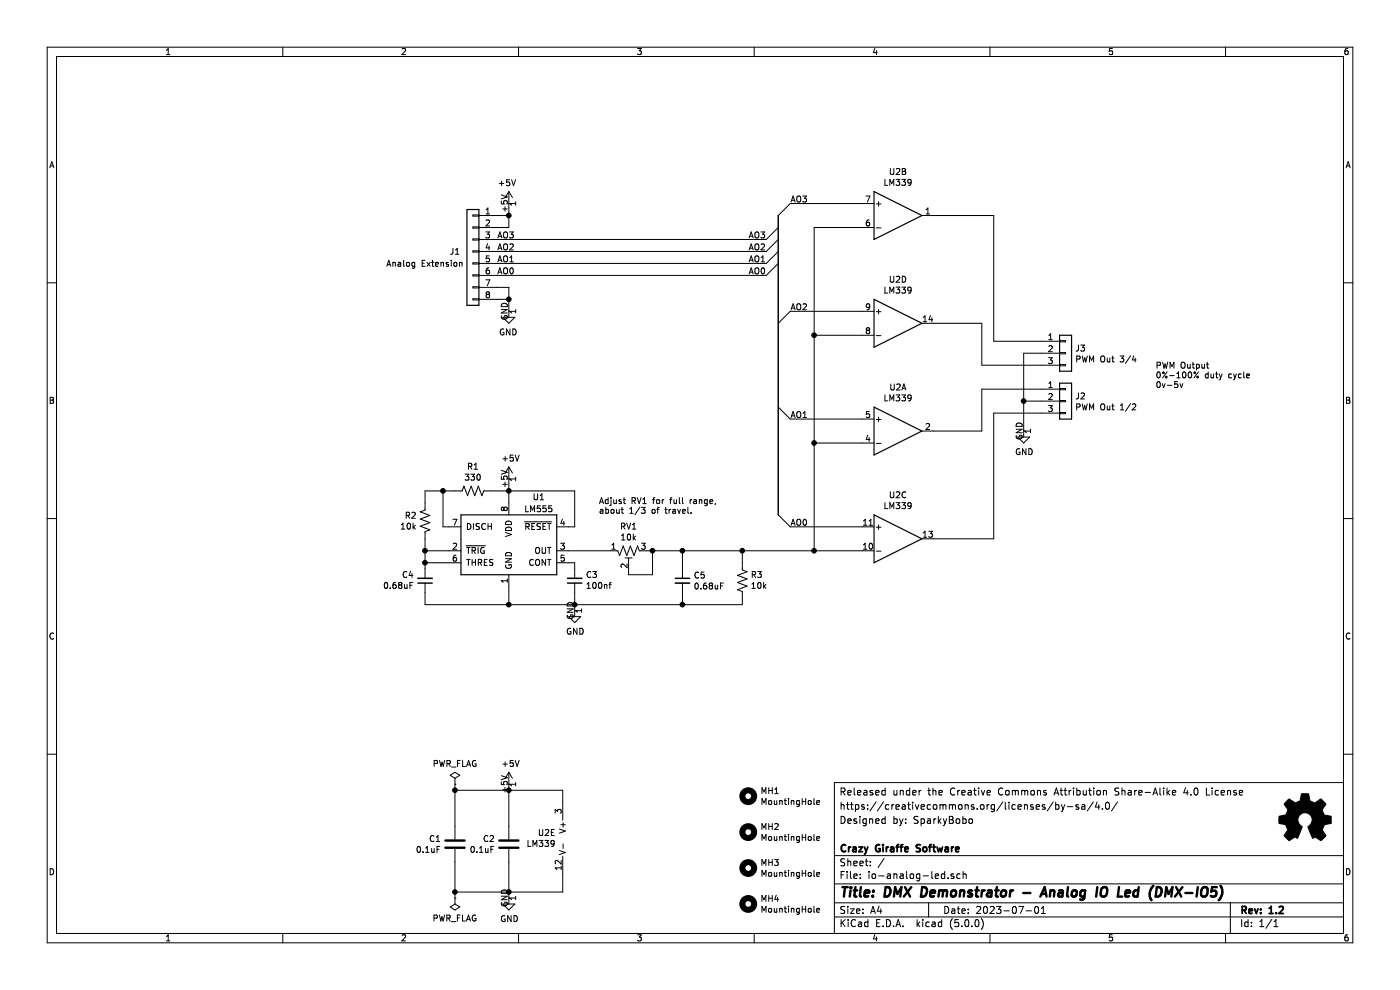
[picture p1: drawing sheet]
EESchema Schematic File Version 4
LIBS:io-analog-led-cache
EELAYER 26 0
EELAYER END
$Descr A4 11693 8268
encoding utf-8
Sheet 1 1
Title "DMX Demonstrator - Analog IO Led (DMX-IO5)"
Date "2023-07-01"
Rev "1.2"
Comp "Crazy Giraffe Software"
Comment1 ""
Comment2 "Designed by: SparkyBobo"
Comment3 "https://creativecommons.org/licenses/by-sa/4.0/"
Comment4 "Released under the Creative Commons Attribution Share-Alike 4.0 License"
$EndDescr
$Comp
L power:GND #PWR0111
U 1 1
P 8550 3600
F 0 "#PWR0111" H 8550 3350 50  0001 C CNN
F 1 "GND" H 8555 3427 50  0000 C CNN
F 2 "" H 8550 3600 50  0001 C CNN
F 3 "" H 8550 3600 50  0001 C CNN
	1    8550 3600
	1    0    0    -1  
$EndComp
Wire Wire Line
	8550 3600 8550 3350
$Comp
L Device:C C2
U 1 1
P 4250 7050
F 0 "C2" H 4365 7096 50  0000 L CNN
F 1 "0.1uF" H 4365 7005 50  0000 L CNN
F 2 "Capacitor_THT:C_Rect_L4.6mm_W2.0mm_P2.50mm_MKS02_FKP02" H 4288 6900 50  0001 C CNN
F 3 "~" H 4250 7050 50  0001 C CNN
	1    4250 7050
	-1   0    0    -1  
$EndComp
$Comp
L power:GND #PWR0120
U 1 1
P 4250 7500
F 0 "#PWR0120" H 4250 7250 50  0001 C CNN
F 1 "GND" H 4255 7327 50  0000 C CNN
F 2 "" H 4250 7500 50  0001 C CNN
F 3 "" H 4250 7500 50  0001 C CNN
	1    4250 7500
	1    0    0    -1  
$EndComp
$Comp
L power:+5V #PWR0123
U 1 1
P 4250 6550
F 0 "#PWR0123" H 4250 6400 50  0001 C CNN
F 1 "+5V" H 4265 6723 50  0000 C CNN
F 2 "" H 4250 6550 50  0001 C CNN
F 3 "" H 4250 6550 50  0001 C CNN
	1    4250 6550
	1    0    0    -1  
$EndComp
Wire Wire Line
	3800 6900 3800 6600
$Comp
L Graphic:Logo_Open_Hardware_Small #LOGO1
U 1 1
P 10900 6850
F 0 "#LOGO1" H 10900 7125 50  0001 C CNN
F 1 "Logo_Open_Hardware_Small" H 10900 6625 50  0001 C CNN
F 2 "" H 10900 6850 50  0001 C CNN
F 3 "~" H 10900 6850 50  0001 C CNN
	1    10900 6850
	1    0    0    -1  
$EndComp
Wire Wire Line
	8550 3350 8700 3350
Text Label 6250 2300 0    50   ~ 0
AO0
Text Label 6250 2200 0    50   ~ 0
AO1
Text Label 6250 2100 0    50   ~ 0
AO2
Text Label 6250 2000 0    50   ~ 0
AO3
$Comp
L Device:C C1
U 1 1
P 3800 7050
F 0 "C1" H 3915 7096 50  0000 L CNN
F 1 "0.1uF" H 3915 7005 50  0000 L CNN
F 2 "Capacitor_THT:C_Rect_L4.6mm_W2.0mm_P2.50mm_MKS02_FKP02" H 3838 6900 50  0001 C CNN
F 3 "~" H 3800 7050 50  0001 C CNN
	1    3800 7050
	-1   0    0    -1  
$EndComp
$Comp
L Mechanical:MountingHole MH2
U 1 1
P 6250 6950
F 0 "MH2" H 6350 6996 50  0000 L CNN
F 1 "MountingHole" H 6350 6905 50  0000 L CNN
F 2 "MountingHole:MountingHole_3.2mm_M3" H 6250 6950 50  0001 C CNN
F 3 "~" H 6250 6950 50  0001 C CNN
	1    6250 6950
	1    0    0    -1  
$EndComp
$Comp
L Mechanical:MountingHole MH3
U 1 1
P 6250 7250
F 0 "MH3" H 6350 7296 50  0000 L CNN
F 1 "MountingHole" H 6350 7205 50  0000 L CNN
F 2 "MountingHole:MountingHole_3.2mm_M3" H 6250 7250 50  0001 C CNN
F 3 "~" H 6250 7250 50  0001 C CNN
	1    6250 7250
	1    0    0    -1  
$EndComp
$Comp
L Mechanical:MountingHole MH4
U 1 1
P 6250 7550
F 0 "MH4" H 6350 7596 50  0000 L CNN
F 1 "MountingHole" H 6350 7505 50  0000 L CNN
F 2 "MountingHole:MountingHole_3.2mm_M3" H 6250 7550 50  0001 C CNN
F 3 "~" H 6250 7550 50  0001 C CNN
	1    6250 7550
	1    0    0    -1  
$EndComp
$Comp
L Mechanical:MountingHole MH1
U 1 1
P 6250 6650
F 0 "MH1" H 6350 6696 50  0000 L CNN
F 1 "MountingHole" H 6350 6605 50  0000 L CNN
F 2 "MountingHole:MountingHole_3.2mm_M3" H 6250 6650 50  0001 C CNN
F 3 "~" H 6250 6650 50  0001 C CNN
	1    6250 6650
	1    0    0    -1  
$EndComp
$Comp
L Comparator:LM339 U2
U 2 1
P 7500 1800
F 0 "U2" H 7500 2167 50  0000 C CNN
F 1 "LM339" H 7500 2076 50  0000 C CNN
F 2 "Package_DIP:DIP-14_W7.62mm" H 7450 1900 50  0001 C CNN
F 3 "http://www.ti.com/lit/ds/symlink/lm339.pdf" H 7550 2000 50  0001 C CNN
	2    7500 1800
	1    0    0    -1  
$EndComp
$Comp
L Comparator:LM339 U2
U 3 1
P 7500 4500
F 0 "U2" H 7500 4867 50  0000 C CNN
F 1 "LM339" H 7500 4776 50  0000 C CNN
F 2 "Package_DIP:DIP-14_W7.62mm" H 7450 4600 50  0001 C CNN
F 3 "http://www.ti.com/lit/ds/symlink/lm339.pdf" H 7550 4700 50  0001 C CNN
	3    7500 4500
	1    0    0    -1  
$EndComp
$Comp
L Comparator:LM339 U2
U 4 1
P 7500 2700
F 0 "U2" H 7500 3067 50  0000 C CNN
F 1 "LM339" H 7500 2976 50  0000 C CNN
F 2 "Package_DIP:DIP-14_W7.62mm" H 7450 2800 50  0001 C CNN
F 3 "http://www.ti.com/lit/ds/symlink/lm339.pdf" H 7550 2900 50  0001 C CNN
	4    7500 2700
	1    0    0    -1  
$EndComp
$Comp
L Device:C_Small C5
U 1 1
P 5700 4850
F 0 "C5" H 5792 4896 50  0000 L CNN
F 1 "0.68uF" H 5792 4805 50  0000 L CNN
F 2 "Capacitor_THT:C_Rect_L4.6mm_W2.0mm_P2.50mm_MKS02_FKP02" H 5700 4850 50  0001 C CNN
F 3 "~" H 5700 4850 50  0001 C CNN
	1    5700 4850
	1    0    0    -1  
$EndComp
$Comp
L Device:R_US R3
U 1 1
P 6200 4850
F 0 "R3" H 6132 4804 50  0000 R CNN
F 1 "10k" H 6132 4895 50  0000 R CNN
F 2 "Resistor_THT:R_Axial_DIN0207_L6.3mm_D2.5mm_P10.16mm_Horizontal" V 6240 4840 50  0001 C CNN
F 3 "~" H 6200 4850 50  0001 C CNN
	1    6200 4850
	-1   0    0    1   
$EndComp
Wire Wire Line
	5700 4750 5700 4600
Connection ~ 5700 4600
$Comp
L power:GND #PWR0127
U 1 1
P 4800 5100
F 0 "#PWR0127" H 4800 4850 50  0001 C CNN
F 1 "GND" H 4805 4927 50  0000 C CNN
F 2 "" H 4800 5100 50  0001 C CNN
F 3 "" H 4800 5100 50  0001 C CNN
	1    4800 5100
	1    0    0    -1  
$EndComp
Wire Wire Line
	6800 3700 7200 3700
Connection ~ 6800 2800
Wire Wire Line
	6800 2800 6800 3700
Wire Wire Line
	6800 1900 7200 1900
Wire Wire Line
	6800 1900 6800 2800
$Comp
L power:PWR_FLAG #FLG0102
U 1 1
P 3800 6550
F 0 "#FLG0102" H 3800 6625 50  0001 C CNN
F 1 "PWR_FLAG" H 3800 6723 50  0000 C CNN
F 2 "" H 3800 6550 50  0001 C CNN
F 3 "~" H 3800 6550 50  0001 C CNN
	1    3800 6550
	1    0    0    -1  
$EndComp
Wire Wire Line
	3800 6600 3800 6550
Entry Wire Line
	6400 2000 6500 1900
Entry Wire Line
	6400 2100 6500 2000
Entry Wire Line
	6400 2200 6500 2100
Entry Wire Line
	6400 2300 6500 2200
Entry Wire Line
	6500 1800 6600 1700
Entry Wire Line
	6500 2700 6600 2600
Entry Wire Line
	6500 3400 6600 3500
Entry Wire Line
	6500 4300 6600 4400
Text Label 6600 4400 0    50   ~ 0
AO0
Text Label 6600 3500 0    50   ~ 0
AO1
Text Label 6600 2600 0    50   ~ 0
AO2
Text Label 6600 1700 0    50   ~ 0
AO3
Connection ~ 6800 3700
Wire Wire Line
	6800 2800 7200 2800
Wire Wire Line
	6600 1700 7200 1700
Wire Wire Line
	6600 2600 7200 2600
Wire Wire Line
	6600 4400 7200 4400
Wire Wire Line
	4800 5050 4800 5100
Wire Wire Line
	5700 4950 5700 5050
Wire Wire Line
	4250 6550 4250 6600
Wire Wire Line
	3800 7450 3800 7200
Wire Wire Line
	4250 7450 4250 7500
Connection ~ 4800 5050
Text Notes 9650 3250 0    50   ~ 0
PWM Output\n0%-100% duty cycle\n0v-5v
Wire Wire Line
	7800 3600 8200 3600
Wire Wire Line
	7800 4500 8300 4500
Connection ~ 3800 6600
Wire Wire Line
	6600 3500 7200 3500
$Comp
L Comparator:LM339 U2
U 1 1
P 7500 3600
F 0 "U2" H 7500 3967 50  0000 C CNN
F 1 "LM339" H 7500 3876 50  0000 C CNN
F 2 "Package_DIP:DIP-14_W7.62mm" H 7450 3700 50  0001 C CNN
F 3 "http://www.ti.com/lit/ds/symlink/lm339.pdf" H 7550 3800 50  0001 C CNN
	1    7500 3600
	1    0    0    -1  
$EndComp
$Comp
L Timer:TLC555 U1
U 1 1
P 4250 4600
F 0 "U1" H 4500 5050 50  0000 C CNN
F 1 "LM555" H 4500 4950 50  0000 C CNN
F 2 "Package_DIP:DIP-8_W7.62mm" H 4300 4350 50  0001 L CNN
F 3 "http://www.ti.com/lit/ds/symlink/tlc555.pdf" H 4900 4050 50  0001 C CNN
	1    4250 4600
	1    0    0    -1  
$EndComp
$Comp
L power:+5V #PWR0107
U 1 1
P 4250 4000
F 0 "#PWR0107" H 4250 3850 50  0001 C CNN
F 1 "+5V" H 4265 4173 50  0000 C CNN
F 2 "" H 4250 4000 50  0001 C CNN
F 3 "" H 4250 4000 50  0001 C CNN
	1    4250 4000
	1    0    0    -1  
$EndComp
$Comp
L Device:R_US R1
U 1 1
P 3950 4100
F 0 "R1" V 3745 4100 50  0000 C CNN
F 1 "330" V 3836 4100 50  0000 C CNN
F 2 "Resistor_THT:R_Axial_DIN0207_L6.3mm_D2.5mm_P10.16mm_Horizontal" V 3990 4090 50  0001 C CNN
F 3 "~" H 3950 4100 50  0001 C CNN
	1    3950 4100
	0    1    1    0   
$EndComp
Wire Wire Line
	4750 4400 4800 4400
Wire Wire Line
	4800 4400 4800 4100
Wire Wire Line
	4800 4100 4250 4100
Wire Wire Line
	4250 4100 4250 4000
Wire Wire Line
	4250 4200 4250 4100
Connection ~ 4250 4100
Wire Wire Line
	4250 4100 4100 4100
Wire Wire Line
	3800 4100 3700 4100
Wire Wire Line
	3700 4100 3700 4400
Wire Wire Line
	3700 4400 3750 4400
Wire Wire Line
	3750 4600 3550 4600
Wire Wire Line
	3550 4600 3550 4700
Wire Wire Line
	3550 4700 3750 4700
$Comp
L Device:C_Small C3
U 1 1
P 4800 4850
F 0 "C3" H 4709 4804 50  0000 R CNN
F 1 "100nf" H 4709 4895 50  0000 R CNN
F 2 "Capacitor_THT:C_Rect_L4.6mm_W2.0mm_P2.50mm_MKS02_FKP02" H 4800 4850 50  0001 C CNN
F 3 "~" H 4800 4850 50  0001 C CNN
	1    4800 4850
	-1   0    0    1   
$EndComp
Wire Wire Line
	4800 4750 4800 4700
Wire Wire Line
	4800 4950 4800 5050
Wire Wire Line
	4750 4700 4800 4700
Wire Wire Line
	4800 5050 4250 5050
Wire Wire Line
	4250 5050 4250 4900
Connection ~ 4250 5050
$Comp
L Device:C_Small C4
U 1 1
P 3550 4850
F 0 "C4" H 3459 4804 50  0000 R CNN
F 1 "0.68uF" H 3459 4895 50  0000 R CNN
F 2 "Capacitor_THT:C_Rect_L4.6mm_W2.0mm_P2.50mm_MKS02_FKP02" H 3550 4850 50  0001 C CNN
F 3 "~" H 3550 4850 50  0001 C CNN
	1    3550 4850
	1    0    0    1   
$EndComp
Wire Wire Line
	4250 5050 3550 5050
Wire Wire Line
	3550 5050 3550 4950
Wire Wire Line
	3550 4750 3550 4700
Connection ~ 3550 4700
Wire Wire Line
	4750 4600 5100 4600
$Comp
L Device:R_US R2
U 1 1
P 3550 4350
F 0 "R2" H 3618 4396 50  0000 L CNN
F 1 "10k" H 3618 4305 50  0000 L CNN
F 2 "Resistor_THT:R_Axial_DIN0207_L6.3mm_D2.5mm_P10.16mm_Horizontal" V 3590 4340 50  0001 C CNN
F 3 "~" H 3550 4350 50  0001 C CNN
	1    3550 4350
	-1   0    0    -1  
$EndComp
Wire Wire Line
	3550 4200 3550 4100
Wire Wire Line
	3550 4100 3700 4100
Connection ~ 3700 4100
Wire Wire Line
	3550 4600 3550 4500
Connection ~ 3550 4600
Wire Wire Line
	6800 3700 6800 4600
Wire Wire Line
	6200 4600 6200 4700
Wire Wire Line
	6200 5000 6200 5050
Wire Wire Line
	5700 4600 6200 4600
Wire Wire Line
	4250 7450 4700 7450
Wire Wire Line
	4700 7450 4700 7300
Wire Wire Line
	4250 7450 4250 7200
Wire Wire Line
	4700 6600 4700 6700
$Comp
L Comparator:LM339 U2
U 5 1
P 4600 7000
F 0 "U2" H 4558 7046 50  0000 L CNN
F 1 "LM339" H 4558 6955 50  0000 L CNN
F 2 "Package_DIP:DIP-14_W7.62mm" H 4550 7100 50  0001 C CNN
F 3 "http://www.ti.com/lit/ds/symlink/lm339.pdf" H 4650 7200 50  0001 C CNN
	5    4600 7000
	-1   0    0    -1  
$EndComp
Wire Wire Line
	4250 6600 4700 6600
Wire Wire Line
	4250 6900 4250 6600
Wire Wire Line
	6800 4600 7200 4600
Wire Wire Line
	3800 7450 4250 7450
Connection ~ 4250 7450
Wire Wire Line
	3800 6600 4250 6600
Connection ~ 4250 6600
Wire Wire Line
	4800 5050 5700 5050
Wire Wire Line
	5700 5050 6200 5050
Connection ~ 5700 5050
Wire Wire Line
	6200 4600 6800 4600
Connection ~ 6200 4600
Connection ~ 6800 4600
Text Notes 5000 4300 0    50   ~ 0
Adjust RV1 for full range,\nabout 1/3 of travel.
Wire Wire Line
	5450 4600 5700 4600
Wire Wire Line
	5400 4600 5450 4600
Connection ~ 5450 4600
Wire Wire Line
	5450 4800 5450 4600
Wire Wire Line
	5250 4750 5250 4800
Wire Wire Line
	5250 4800 5450 4800
$Comp
L Device:R_POT_TRIM_US RV1
U 1 1
P 5250 4600
F 0 "RV1" V 5045 4600 50  0000 C CNN
F 1 "10k" V 5136 4600 50  0000 C CNN
F 2 "Potentiometer_THT:Potentiometer_Bourns_3299W_Vertical" H 5250 4600 50  0001 C CNN
F 3 "~" H 5250 4600 50  0001 C CNN
	1    5250 4600
	0    -1   1    0   
$EndComp
$Comp
L power:GND #PWR?
U 1 1
P 4250 2600
AR Path="/647E1209/653B9279" Ref="#PWR?"  Part="1" 
AR Path="/653B9279" Ref="#PWR02"  Part="1" 
AR Path="/64992F34/653B9279" Ref="#PWR?"  Part="1" 
F 0 "#PWR02" H 4250 2350 50  0001 C CNN
F 1 "GND" H 4255 2427 50  0000 C CNN
F 2 "" H 4250 2600 50  0001 C CNN
F 3 "" H 4250 2600 50  0001 C CNN
	1    4250 2600
	-1   0    0    -1  
$EndComp
Wire Wire Line
	4250 2600 4250 2500
Wire Wire Line
	4250 2500 4150 2500
Wire Wire Line
	4250 2500 4250 2400
Wire Wire Line
	4250 2400 4150 2400
Connection ~ 4250 2500
$Comp
L power:+5V #PWR?
U 1 1
P 4250 1700
AR Path="/647E1209/653B9284" Ref="#PWR?"  Part="1" 
AR Path="/653B9284" Ref="#PWR01"  Part="1" 
AR Path="/64992F34/653B9284" Ref="#PWR?"  Part="1" 
F 0 "#PWR01" H 4250 1550 50  0001 C CNN
F 1 "+5V" H 4265 1873 50  0000 C CNN
F 2 "" H 4250 1700 50  0001 C CNN
F 3 "" H 4250 1700 50  0001 C CNN
	1    4250 1700
	-1   0    0    -1  
$EndComp
Wire Wire Line
	4250 1700 4250 1800
Wire Wire Line
	4150 1800 4250 1800
Connection ~ 4250 1800
Wire Wire Line
	4250 1800 4250 1900
Wire Wire Line
	4150 1900 4250 1900
Text Label 4300 2000 2    50   ~ 0
AO3
Text Label 4300 2100 2    50   ~ 0
AO2
Text Label 4300 2200 2    50   ~ 0
AO1
Text Label 4300 2300 2    50   ~ 0
AO0
Wire Wire Line
	4150 2000 6400 2000
Wire Wire Line
	4150 2100 6400 2100
Wire Wire Line
	4150 2200 6400 2200
Wire Wire Line
	4150 2300 6400 2300
$Comp
L Connector_Generic:Conn_01x08 J1
U 1 1
P 3950 2100
F 0 "J1" H 4100 2100 50  0000 C CNN
F 1 "Analog Extension" H 4350 2000 50  0000 C CNN
F 2 "Connector_PinSocket_2.54mm:PinSocket_1x08_P2.54mm_Vertical" H 3950 2100 50  0001 C CNN
F 3 "~" H 3950 2100 50  0001 C CNN
	1    3950 2100
	-1   0    0    -1  
$EndComp
$Comp
L power:PWR_FLAG #FLG0101
U 1 1
P 3800 7500
F 0 "#FLG0101" H 3800 7575 50  0001 C CNN
F 1 "PWR_FLAG" H 3800 7673 50  0000 C CNN
F 2 "" H 3800 7500 50  0001 C CNN
F 3 "~" H 3800 7500 50  0001 C CNN
	1    3800 7500
	-1   0    0    1   
$EndComp
Wire Wire Line
	3800 7450 3800 7500
Connection ~ 3800 7450
Wire Wire Line
	7800 2700 8200 2700
Wire Wire Line
	8200 2700 8200 3050
$Comp
L Connector_Generic:Conn_01x03 J3
U 1 1
P 8900 2950
F 0 "J3" H 8979 2992 50  0000 L CNN
F 1 "PWM Out 3/4" H 8979 2901 50  0000 L CNN
F 2 "Connector_PinHeader_2.54mm:PinHeader_1x03_P2.54mm_Horizontal" H 8900 2950 50  0001 C CNN
F 3 "~" H 8900 2950 50  0001 C CNN
	1    8900 2950
	1    0    0    -1  
$EndComp
$Comp
L Connector_Generic:Conn_01x03 J2
U 1 1
P 8900 3350
F 0 "J2" H 8979 3392 50  0000 L CNN
F 1 "PWM Out 1/2" H 8979 3301 50  0000 L CNN
F 2 "Connector_PinHeader_2.54mm:PinHeader_1x03_P2.54mm_Horizontal" H 8900 3350 50  0001 C CNN
F 3 "~" H 8900 3350 50  0001 C CNN
	1    8900 3350
	1    0    0    -1  
$EndComp
Wire Wire Line
	8700 3450 8300 3450
Wire Wire Line
	8300 3450 8300 4500
Wire Wire Line
	8700 3250 8200 3250
Wire Wire Line
	8700 3050 8200 3050
Wire Wire Line
	8200 3250 8200 3600
Wire Wire Line
	8700 2850 8300 2850
Wire Wire Line
	8300 1800 8300 2850
Wire Wire Line
	7800 1800 8300 1800
Wire Wire Line
	8550 3350 8550 2950
Wire Wire Line
	8550 2950 8700 2950
Connection ~ 8550 3350
Wire Bus Line
	6500 1800 6500 4300
$EndSCHEMATC
